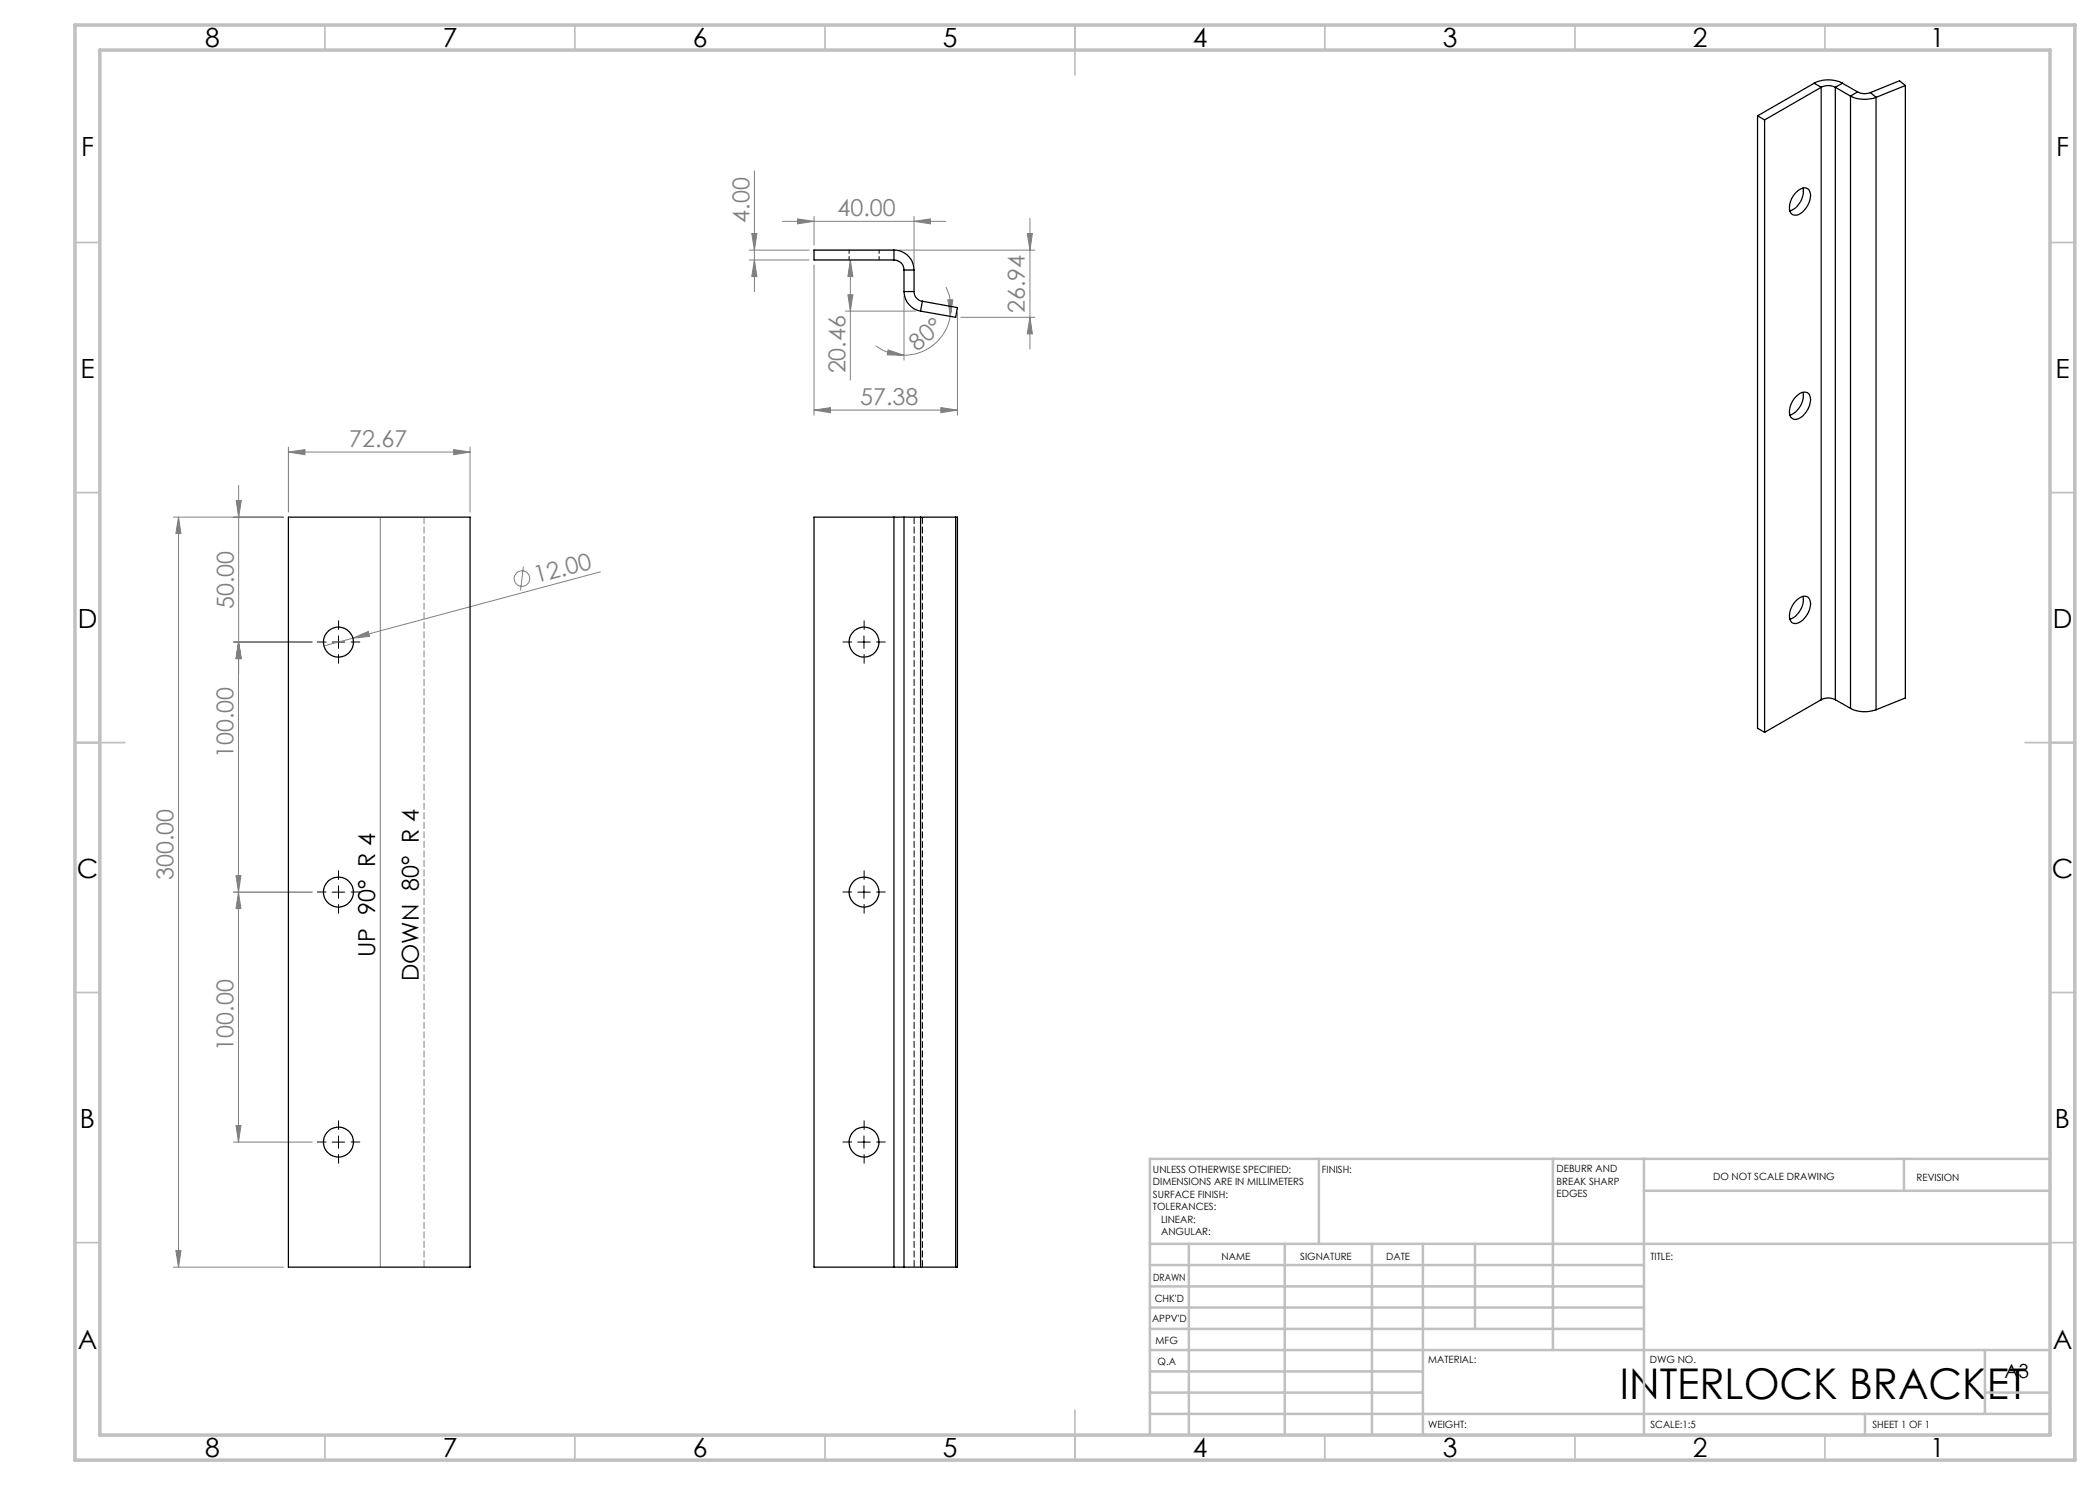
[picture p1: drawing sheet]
<svg xmlns="http://www.w3.org/2000/svg" width="420mm" height="297mm" viewBox="0 0 420 297" stroke-linecap="round" stroke-linejoin="round" font-family="sans-serif">
<g fill="none" stroke="#808080" stroke-width=".2">
<path d="M150.9 34.2v24.1M149.9 50h11.9M149.9 52h11.9M150.4 46.7h1l-.5 3.3zM150.9 52l.5 3.3h-1zM156.5 44.3h32.7M159.5 43.8l3.3 .5-3.3 .5zM162.8 43.3v5.7M162.8 53v30M169.6 58.9h1l-.5 3.3zM170.1 52v24M170.1 52l.5 3.3h-1z"/>
<path d="M179.8 50h27.2M180.8 59.3v12.7M182.8 44.3l3.3-.5v1zM182.8 43.3v9.7M189.2 57.4a9.1 9.1 0 0 1 .8 5.9M189.6 60h1l-.6 3.3zM205.5 46.7h1l-.5 3.3zM206 43.7v26.1M169.1 62.2h14M175.2 69.2a9.7 9.7 0 0 0 5.6 1.8M177.6 70l3.2 1h-3.4zM190 63.3a9.4 9.4 0 0 1-9.2 7.7"/>
<path d="M191.5 62.5v20.5M192.2 63.5h14.8M206 63.5l.5 3.3h-1zM47.7 97.1v37.7M57.7 90.4l3.3-.5v1zM57.7 89.4v13M57.7 90.4h36.3M90.7 89.9l3.3 .5-3.3 .5zM94 89.4v13M162.8 82l3.3-.5v1zM162.8 82h28.7M188.2 81.5l3.3 .5-3.3 .5z"/>
<path d="M34.7 103.4h22M35.7 103.4v150M35.7 103.4l.5 3.3h-1zM47.2 100.1h1.1l-.6 3.3zM76.1 103.4v150M104.7 113.3l-.6 4.8M120.1 114.4l-55.3 14.8M46.7 128.4h15.7M47.7 128.4v100M47.7 128.4l.5 3.3h-1zM47.7 128.4l.6 3.3h-1.1zM70.6 127.6l3.1-1.3 .2 1z"/>
<path d="M46.7 178.4h15.7M47.2 175.1h1l-.5 3.3zM47.7 178.4l.5 3.3h-1zM46.7 228.4h15.7M47.2 225.1h1l-.5 3.3zM34.7 253.4h22M35.2 250.1h1l-.5 3.3z"/>
<circle cx="104.4" cy="115.7" r="1.56"/>
</g>
<g fill="none" stroke="#000" stroke-width=".2" stroke-dasharray="15.2 1.3 1.3 1.3">
<path d="M65.2 128.4h-1.7M67.7 125.9v-1.7M67.7 130.9v1.8M70.2 128.4h1.8M170.3 128.4h-1.7M172.8 125.9v-1.7M172.8 130.9v1.8M175.3 128.4h1.8M65.2 178.4h-1.7M67.7 175.9v-1.7M70.2 178.4h1.8M170.3 178.4h-1.7"/>
<path d="M172.8 175.9v-1.7M175.3 178.4h1.8M67.7 180.9v1.8M172.8 180.9v1.8M65.2 228.4h-1.7M67.7 225.9v-1.7M67.7 230.9v1.8M70.2 228.4h1.8M170.3 228.4h-1.7M172.8 225.9v-1.7M172.8 230.9v1.8M175.3 228.4h1.8"/>
</g>
<path d="M66.4 128.4h2.5M67.7 127.2v2.5M171.6 128.4h2.5M172.8 127.2v2.5M66.4 178.4h2.5M67.7 177.2v2.5M171.6 178.4h2.5M172.8 177.2v2.5M66.4 228.4h2.5M67.7 227.2v2.5M171.6 228.4h2.5M172.8 227.2v2.5" fill="none" stroke="#000" stroke-width=".2"/>
<path d="M84.8 253.4v-150" fill="none" stroke="#808080" stroke-width=".2" stroke-dasharray="1.3 .6" stroke-dashoffset="-.1"/>
<g fill="none" stroke="#c0c0c0" stroke-width=".35">
<path d="M65 5v5M115 5v5M165 5v5M215 5v10M265 5v5M315 5v5M365 5v5M15 48.5h5M410 48.5h5M15 98.5h5M410 98.5h5M15 148.5h10"/>
<path d="M405 148.5h10M15 198.5h5M410 198.5h5M15 248.5h5M410 248.5h5M65 287v5M115 287v5M165 287v5M215 282v10M265 287v5M315 287v5M365 287v5"/>
</g>
<g fill="none" stroke="#c0c0c0" stroke-width=".5">
<path d="M263.8 231.8v17M310.6 231.8v38.2M328.8 231.8v55.2M328.8 238.2h81.2M380.8 231.8v6.4M410 231.8h-180v55.2M230 248.8h180M230 257.3h98.8M230 253h98.8M237.8 248.8v38.2M257 248.8v38.2M274.4 248.8v38.2"/>
<path d="M284.6 248.8v38.2M295 248.8v17M230 265.8h98.8M230 261.5h98.8M230 278.5h54.6M230 274.3h54.6M230 270h180M397 278.5h13M397 270v12.8M230 282.8h180M373 282.8v4.2"/>
</g>
<path d="M15 5h400v287h-400zM20 10h390v277h-390z" fill="none" stroke="#c0c0c0" stroke-width=".7"/>
<g fill="#808080">
<path d="M70.6 127.6l3.1-1.3 .2 1z"/>
<path d="M162.8 82l3.3-.5v1zM188.2 81.5l3.3 .5-3.3 .5zM57.7 90.4l3.3-.5v1zM90.7 89.9l3.3 .5-3.3 .5z"/>
<path d="M177.6 70l3.2 1h-3.4zM189.6 60h1l-.6 3.3z"/>
<path d="M47.2 225.1h1l-.5 3.3zM47.7 178.4l.5 3.3h-1z"/>
<path d="M205.5 46.7h1l-.5 3.3zM206 63.5l.5 3.3h-1zM150.4 46.7h1l-.5 3.3zM150.9 52l.5 3.3h-1zM170.1 52l.5 3.3h-1zM169.6 58.9h1l-.5 3.3zM35.7 103.4l.5 3.3h-1zM35.2 250.1h1l-.5 3.3zM47.7 128.4l.5 3.3h-1zM47.2 175.1h1l-.5 3.3zM47.2 100.1h1.1l-.6 3.3zM47.7 128.4l.6 3.3h-1.1z"/>
<path d="M159.5 43.8l3.3 .5-3.3 .5zM182.8 44.3l3.3-.5v1z"/>
</g>
<g fill="none" stroke="#000" stroke-width=".25">
<path d="M362.8 16.6a6.2 6.2 0 0 1 5.7 0M362.8 16.6l-11.3 6.6M362.8 16.6l1.4 .9M364.2 17.5a3 3 0 0 1 2.9 0M364.2 17.5l-11.3 6.5M364.2 17.5v122.4M367.1 17.5v122.4M367.1 17.5l3 1.7M368.5 16.6l-1.4 .9M368.5 16.6l3 1.8M370.1 19.2a6.6 6.6 0 0 0 5.1 .3M370.1 19.2v122.5"/>
<path d="M371.5 18.4a3.1 3.1 0 0 0 2.6 .1M371.5 18.4l-1.4 .8M374.1 18.5l1.1 1M375.2 19.5v122.5M381.1 17.1l-1.2-.9-5.8 2.3M381.1 17.1l-5.9 2.4M381.1 17.1v122.5l-5.9 2.4M351.5 23.2v122.5l1.4 .8M351.5 23.2l1.4 .8M352.9 24v122.5M358.9 38.8l.4-.4a1.72 1.72 0 0 1 2.5-.4 3.6 3.6 0 0 1-.9 4 1.94 1.94 0 0 1-2.6 .8 3.3 3.3 0 0 1 .6-4zM360.6 37.6a4.2 4.2 0 0 1-2.6 4.6"/>
<path d="M178.8 50a4 4 0 0 1 4 4M178.8 52a1.99 1.99 0 0 1 2 2M178.8 50v2M178.8 50h-16v2h16M180.8 58.3a4.1 4.1 0 0 0 3.3 3.9M180.8 54v4.3M180.8 54h2M180.8 58.3h2M182.8 58.3a1.95 1.95 0 0 0 1.7 2M182.8 54v4.3M184.5 60.3l-.4 1.9M184.5 60.3l7 1.2-.4 2-7-1.3"/>
<path d="M358.9 79.6a2.31 2.31 0 0 1 2.6-1 2.35 2.35 0 0 1 .3 2.9 3.4 3.4 0 0 1-2.9 2.4 1.39 1.39 0 0 1-1-1.8l.2-1zM360.6 78.5a4.3 4.3 0 0 1-2.6 4.5M57.7 103.4h36.3v150h-36.3zM178.8 103.4h2M178.8 103.4h-16v150h16M178.8 103.4v150M180.8 103.4h3.3M180.8 103.4v150M184.1 103.4h7.4v150h-7.4M184.1 103.4v150M191.1 103.4v150M360.6 119.3a4.3 4.3 0 0 1-2.6 4.6"/>
<path d="M359.3 120l.4-.3a1.37 1.37 0 0 1 1.6-.4 1.37 1.37 0 0 1 .8 1.5 4.5 4.5 0 0 1-2.8 3.9 1.3 1.3 0 0 1-1.4-1.8l.4-1.5zM364.2 139.9a3 3 0 0 1 2.9 0M364.2 139.9l-11.3 6.6M367.1 139.9l3 1.8M370.1 141.7a6.4 6.4 0 0 0 5.1 .3M178.8 253.4h2M180.8 253.4h3.3"/>
<circle cx="67.7" cy="128.4" r="3"/>
<circle cx="172.8" cy="128.4" r="2.99"/>
<circle cx="67.7" cy="178.4" r="3"/>
<circle cx="172.8" cy="178.4" r="2.99"/>
<circle cx="67.7" cy="228.4" r="3"/>
<circle cx="172.8" cy="228.4" r="3"/>
</g>
<path d="M184.5 103.4v150M182.8 253.4v-150" fill="none" stroke="#000" stroke-width=".2" stroke-dasharray="1.3 .6" stroke-dashoffset="-.1"/>
<path d="M169.8 50v2M175.8 52v-2" fill="none" stroke="#000" stroke-width=".2" stroke-dasharray="1.3 .6" stroke-dashoffset=".6"/>
<text font-size="8.5" x="323.9" y="279.7">INTERLOCK BRACKET</text>
<g font-size="5.3">
<text x="41" y="9.5">8</text>
<text x="88.5" y="9.5">7</text>
<text x="138.5" y="9.5">6</text>
<text x="188.5" y="9.5">5</text>
<text x="238.5" y="9.5">4</text>
<text x="288.5" y="9.5">3</text>
<text x="338.5" y="9.5">2</text>
<text x="386" y="9.5">1</text>
<text x="16.2" y="31.3">F</text>
<text x="411.2" y="31.3">F</text>
<text x="16.1" y="75.5">E</text>
<text x="411.1" y="75.5">E</text>
<text x="15.5" y="125.5">D</text>
<text x="410.5" y="125.5">D</text>
<text x="15.4" y="175.5">C</text>
<text x="410.4" y="175.5">C</text>
<text x="16" y="225.5">B</text>
<text x="411" y="225.5">B</text>
<text x="15.5" y="269.8">A</text>
<text x="410.5" y="269.8">A</text>
<text x="41" y="291.5">8</text>
<text x="88.5" y="291.5">7</text>
<text x="138.5" y="291.5">6</text>
<text x="188.5" y="291.5">5</text>
<text x="238.5" y="291.5">4</text>
<text x="288.5" y="291.5">3</text>
<text x="338.5" y="291.5">2</text>
<text x="386" y="291.5">1</text>
</g>
<g font-size="4.7" fill="#808080">
<text x="149.9" y="44.5" transform="rotate(-90 149.9 44.5)">4.00</text>
<text x="167.5" y="43.2">40.00</text>
<text x="205" y="62.6" transform="rotate(-90 205 62.6)">26.94</text>
<text x="183.4" y="70.3" transform="rotate(-40 183.4 70.3)">80°</text>
<text x="169.1" y="74.7" transform="rotate(-90 169.1 74.7)">20.46</text>
<text x="172" y="81">57.38</text>
<text x="69.8" y="89.4">72.67</text>
<text x="107.3" y="116.7" transform="rotate(-15 107.3 116.7)">12.00</text>
<text x="46.8" y="121.8" transform="rotate(-90 46.8 121.8)">50.00</text>
<text x="46.7" y="151.6" transform="rotate(-90 46.7 151.6)">100.00</text>
<text x="34.7" y="176" transform="rotate(-90 34.7 176)">300.00</text>
<text x="46.7" y="210.1" transform="rotate(-90 46.7 210.1)">100.00</text>
</g>
<g font-size="4.7">
<text x="75" y="191.4" transform="rotate(-90 75 191.4)">UP 90° R 4</text>
<text x="83.7" y="196.2" transform="rotate(-90 83.7 196.2)">DOWN 80° R 4</text>
</g>
<text font-size="3.9" x="400.9" y="275.5">A3</text>
<g font-size="2">
<text x="230.6" y="234.6">UNLESS OTHERWISE SPECIFIED:</text>
<text x="230.6" y="237.1">DIMENSIONS ARE IN MILLIMETERS</text>
<text x="230.6" y="239.6">SURFACE FINISH:</text>
<text x="264.4" y="234.6">FINISH:</text>
<text x="311.3" y="234.5">DEBURR AND</text>
<text x="311.3" y="237">BREAK SHARP</text>
<text x="311.3" y="239.5">EDGES</text>
<text x="342.6" y="236">DO NOT SCALE DRAWING</text>
<text x="383.3" y="236.2">REVISION</text>
<text x="230.6" y="242.1">TOLERANCES:</text>
<text x="232.2" y="244.6">LINEAR:</text>
<text x="232.2" y="247.1">ANGULAR:</text>
<text x="244.3" y="252">NAME</text>
<text x="260" y="251.9">SIGNATURE</text>
<text x="277.2" y="251.9">DATE</text>
<text x="330.1" y="251.9">TITLE:</text>
<text x="230.6" y="256.1">DRAWN</text>
<text x="230.9" y="260.3">CHK'D</text>
<text x="230.4" y="264.4">APPV'D</text>
<text x="231.1" y="268.8">MFG</text>
<text x="231.5" y="273">Q.A</text>
<text x="285.6" y="272.5">MATERIAL:</text>
<text x="330" y="272.5">DWG NO.</text>
<text x="285.6" y="285.5">WEIGHT:</text>
<text x="330.1" y="285.6">SCALE:1:5</text>
<text x="374.5" y="285.6">SHEET 1 OF 1</text>
</g>
</svg>
